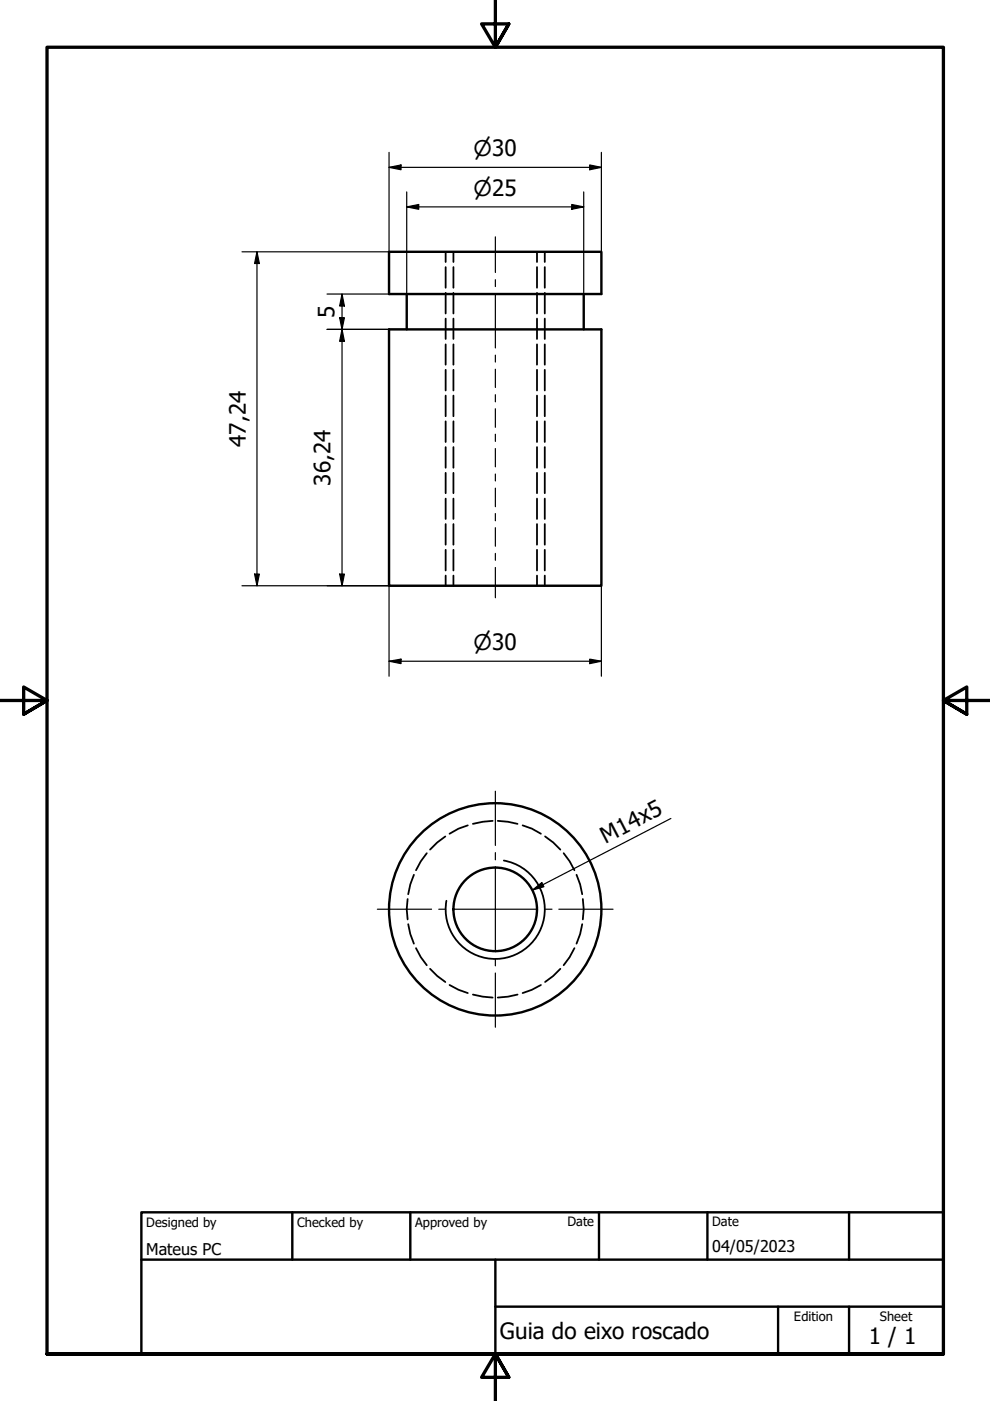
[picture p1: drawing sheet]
<svg xmlns="http://www.w3.org/2000/svg" width="210mm" height="297mm" viewBox="0 0 210 297" stroke-linecap="round" stroke-linejoin="round" font-family="sans-serif">
<!-- layer: Hidden (ISO) -->
<g fill="none" stroke="#000" stroke-width=".38">
<path d="M94.5 53.4v2.1M94.5 56.6v4.4M96.1 53.4v2.1M96.1 56.6v4.4M113.9 53.4v2.1M113.9 56.6v4.4M115.5 53.4v2.1M115.5 56.6v4.4M94.5 62.1v4.4M94.5 67.5v4.4M94.5 73v4.3M94.5 78.4v4.4"/>
<path d="M96.1 62.1v4.4M96.1 67.5v4.4M96.1 73v4.3M96.1 78.4v4.4M113.9 62.1v4.4M113.9 67.5v4.4M113.9 73v4.3M113.9 78.4v4.4M115.5 62.1v4.4M115.5 67.5v4.4M115.5 73v4.3M115.5 78.4v4.4"/>
<path d="M94.5 83.9v4.4M94.5 89.3v4.4M94.5 94.8v4.4M96.1 83.9v4.4M96.1 89.3v4.4M96.1 94.8v4.4M113.9 83.9v4.4M113.9 89.3v4.4M113.9 94.8v4.4M115.5 83.9v4.4M115.5 89.3v4.4M115.5 94.8v4.4"/>
<path d="M94.5 100.3v4.3M94.5 105.7v4.3M94.5 111.1v4.4M94.5 116.6v4.4M96.1 100.3v4.3M96.1 105.7v4.3M96.1 111.1v4.4M96.1 116.6v4.4M113.9 100.3v4.3M113.9 105.7v4.3M113.9 111.1v4.4M113.9 116.6v4.4"/>
<path d="M115.5 100.3v4.3M115.5 105.7v4.3M115.5 111.1v4.4M115.5 116.6v4.4M94.5 122v2.2M96.1 122v2.2M113.9 122v2.2M115.5 122v2.2M94.4 177.3l-1.7 1.3-1.5 1.5M99.2 175l-2 .7-1.9 1.1M104.5 174l-2.1 .2-2.1 .5M105.5 174l2.2 .2 2 .5"/>
<path d="M110.8 175l2 .7 1.9 1.1M115.6 177.3l1.7 1.3 1.5 1.5M86.4 190.6l-.2 2.2 .2 2.1M86.6 195.9l.4 2.1 .8 2.1M87.8 185.5l-.8 2-.4 2.1M90.5 180.9l-1.3 1.7-1 1.9M119.5 180.9l1.3 1.7 1 1.9M122.2 185.5l.8 2 .4 2.1M123.4 195.9l-.4 2.1-.8 2.1M123.6 190.6l.2 2.2-.2 2.1M88.2 201l1 1.9 1.3 1.7M91.2 205.4l1.5 1.5 1.7 1.3"/>
<path d="M95.3 208.8l1.9 1.1 2 .7M100.3 210.9l2.1 .4 2.1 .2M109.7 210.9l-2 .4-2.2 .2M114.7 208.8l-1.9 1.1-2 .7M118.8 205.4l-1.5 1.5-1.7 1.3M121.8 201l-1 1.9-1.3 1.7"/>
</g>
<!-- layer: Visible (ISO) -->
<g fill="none" stroke="#000" stroke-width=".51">
<path d="M82.5 53.4h45v8.9h-45zM82.5 69.8h45v54.4h-45zM86.2 62.3v7.5M123.8 62.3v7.5"/>
<circle cx="105" cy="192.8" r="8.9"/>
<circle cx="105" cy="192.8" r="22.5"/>
</g>
<!-- layer: Visible Narrow (ISO) -->
<path d="M106.8 182.5a10.5 10.5 0 0 1 8.5 12.1 10.5 10.5 0 0 1-12.1 8.6 10.5 10.5 0 0 1-8.6-12.2" fill="none" stroke="#000" stroke-width=".38"/>
<!-- layer: Border (ISO) -->
<path d="M105 0v10l-2.9-4.9h5.8l-2.9 4.9 2.9-4.9M0 148.5h10l-5-2.8v5.7l5-2.9-5 2.9M210 148.5h-10l5-2.8v5.7l-5-2.9 5 2.9M10 287.1v-277.1h190v277.1h-190h190M107.9 292l-2.9-4.9 2.9 4.9h-5.8l2.9-4.9v9.9" fill="none" stroke="#000" stroke-width=".7"/>
<!-- layer: Title (ISO) -->
<path d="M30 257h170v30.1h-170zM62 257v10.1M87 257v10.1M127 257v10.1M150 257v10.1M180 257v10.1M30 267.1h170M105 277h95M105 267.1v20M165 277v10.1M180 277v10.1" fill="none" stroke="#000" stroke-width=".51"/>
<!-- layer: Symbol (ISO) -->
<path d="M142.2 173.5l-29.3 15.2M112.9 188.7l2-1.6 .4 .9z" fill="none" stroke="#000" stroke-width=".25"/>
<path d="M112.9 188.7l2-1.6 .4 .9z" fill-rule="evenodd" fill="#000"/>
<!-- layer: Dimension (ISO) -->
<g fill="none" stroke="#000" stroke-width=".25">
<path d="M82.5 35.5l2.5-.5v1zM82.5 32.3v21.1h-31.2M82.5 35.5h45M125 35l2.5 .5-2.5 .5zM127.5 32.3v21.1M54.5 53.4l.5 2.5h-1zM54.5 53.4v70.8M86.2 43.9l2.6-.5v1zM86.2 40.7v21.6h-16.9M86.2 43.9h37.6M121.2 43.4l2.6 .5-2.6 .5zM123.8 40.7v21.6"/>
<path d="M69.3 69.8h16.9M72 67.4h1l-.5 2.4zM72.5 69.8l.5 2.6h-1zM72.5 62.3l.5 2.6h-1zM72.5 62.3v61.9M51.3 124.2h31.2v19.2M54 121.7h1l-.5 2.5zM72 121.7h1l-.5 2.5zM125 139.7l2.5 .5-2.5 .5zM127.5 124.2v19.2M82.5 140.2l2.5-.5v1zM82.5 140.2h45"/>
</g>
<g fill="#000">
<path d="M82.5 35.5l2.5-.5v1z" fill-rule="evenodd"/>
<path d="M125 35l2.5 .5-2.5 .5z" fill-rule="evenodd"/>
<path d="M54.5 53.4l.5 2.5h-1z" fill-rule="evenodd"/>
<path d="M86.2 43.9l2.6-.5v1z" fill-rule="evenodd"/>
<path d="M121.2 43.4l2.6 .5-2.6 .5z" fill-rule="evenodd"/>
<path d="M72 67.4h1l-.5 2.4z" fill-rule="evenodd"/>
<path d="M72.5 69.8l.5 2.6h-1z" fill-rule="evenodd"/>
<path d="M72.5 62.3l.5 2.6h-1z" fill-rule="evenodd"/>
<path d="M54 121.7h1l-.5 2.5z" fill-rule="evenodd"/>
<path d="M72 121.7h1l-.5 2.5z" fill-rule="evenodd"/>
<path d="M82.5 140.2l2.5-.5v1z" fill-rule="evenodd"/>
<path d="M125 139.7l2.5 .5-2.5 .5z" fill-rule="evenodd"/>
</g>
<!-- layer: Centerline (ISO) -->
<g fill="none" stroke="#000" stroke-width=".25">
<path d="M105 50.2v7.6M105 59.3v1.5M105 62.3v11.5M105 75.3v1.5M105 78.3v3.9M105 83.7v1.5M105 86.7v3.9M105 92.1v1.5M105 95.1v3.9M105 100.5v1.5M105 103.5v3.9M105 108.9v1.5"/>
<path d="M105 111.9v3.9M105 117.3v1.5M105 120.3v6.4"/>
</g>
<!-- layer: Center Mark (ISO) -->
<path d="M105 167.8v11.4M80 192.8h11.5M93 192.8h1.5M96 192.8h18M105 180.8v1.5M105 183.8v18M115.5 192.8h1.5M118.5 192.8h11.5M105 203.2v1.6M105 206.3v11.5" fill="none" stroke="#000" stroke-width=".25"/>
<g font-size="4.8">
<text x="70.9" y="67.4" transform="rotate(-90 70.9 67.4)">5</text>
<text x="52.1" y="94.8" transform="rotate(-90 52.1 94.8)">47,24</text>
<text x="70.1" y="103" transform="rotate(-90 70.1 103)">36,24</text>
<text x="128.4" y="178.9" transform="rotate(-27 128.4 178.9)">M14x5</text>
<text x="106" y="283.8">Guia do eixo roscado</text>
<text x="184.2" y="285">1 / 1</text>
</g>
<g font-size="4.6">
<text x="100.4" y="33.1">⌀30</text>
<text x="100.4" y="41.5">⌀25</text>
<text x="100.4" y="137.8">⌀30</text>
</g>
<g font-size="3.4">
<text x="31" y="266">Mateus PC</text>
<text x="151" y="265.5">04/05/2023</text>
</g>
<g font-size="2.7">
<text x="31" y="260.1">Designed by</text>
<text x="63" y="260.1">Checked by</text>
<text x="88" y="260.1">Approved by</text>
<text x="120.3" y="260">Date</text>
<text x="151" y="260">Date</text>
<text x="168.3" y="280.1">Edition</text>
<text x="186.6" y="280.1">Sheet</text>
</g>
</svg>
